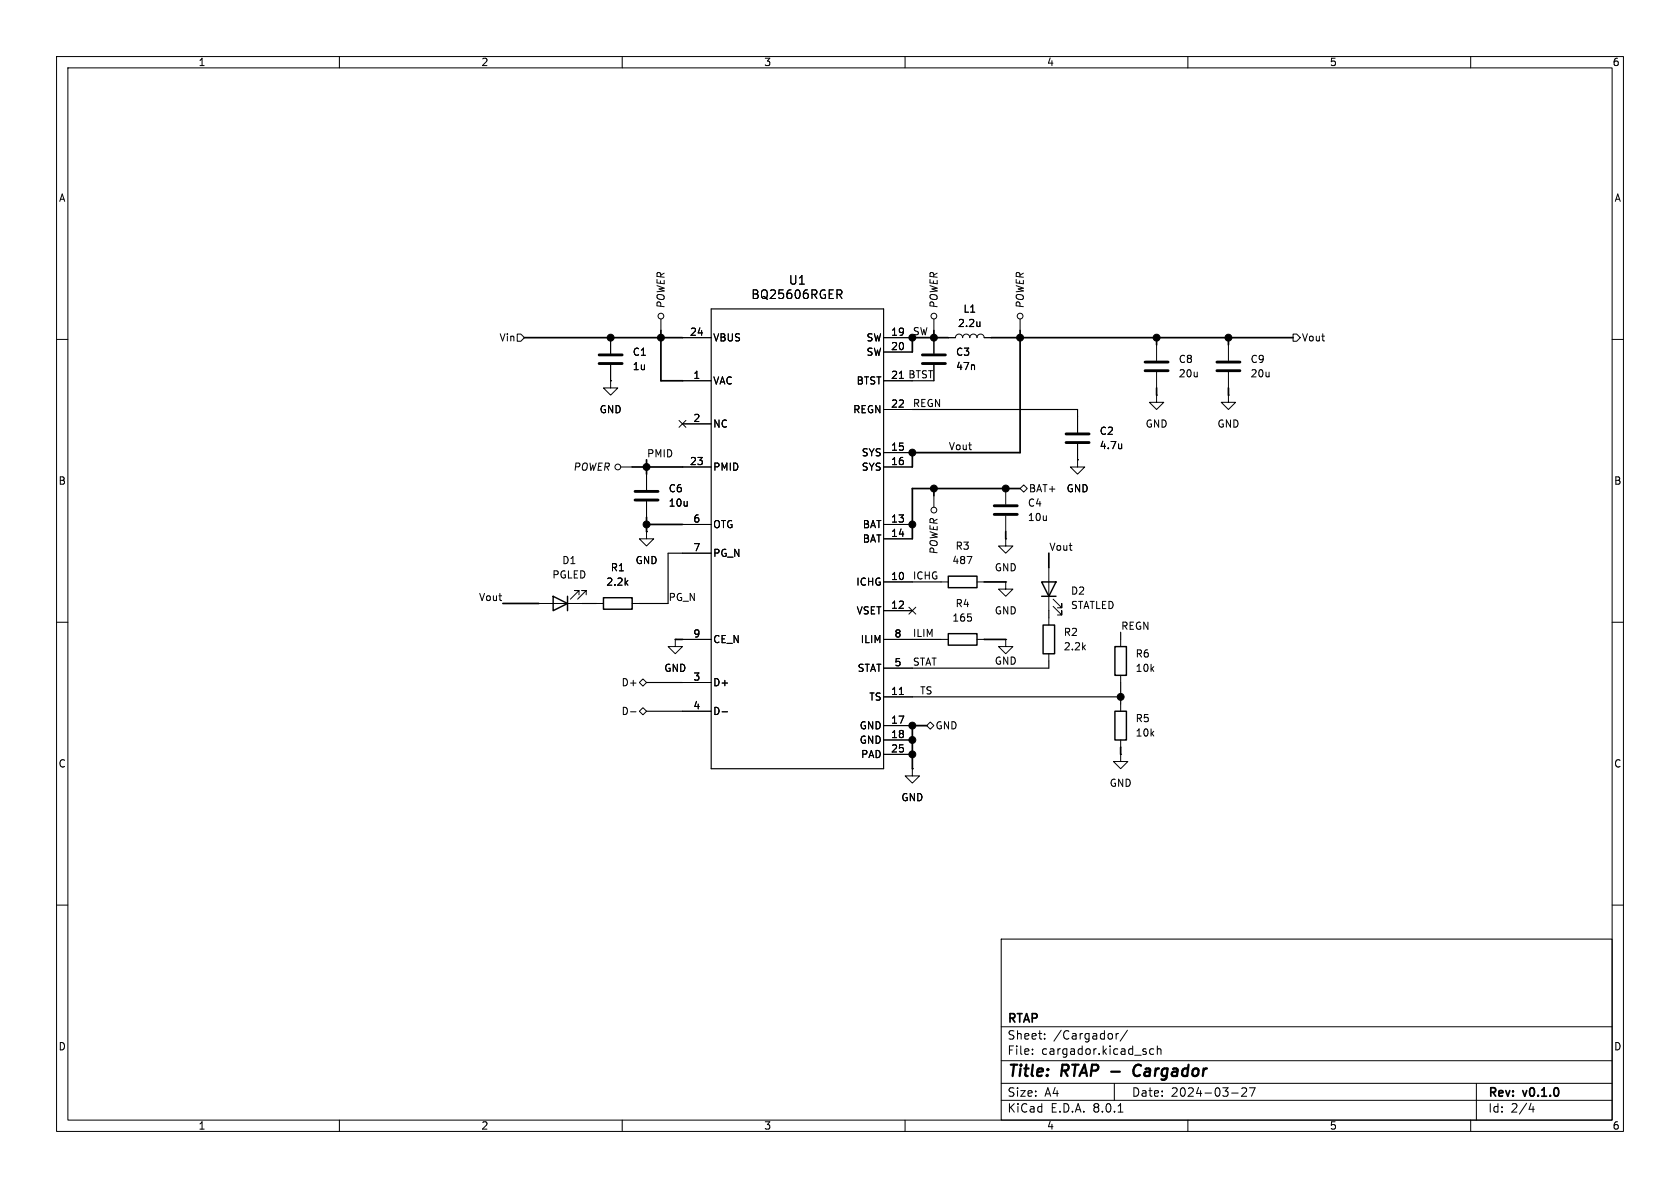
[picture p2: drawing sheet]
<svg xmlns="http://www.w3.org/2000/svg" width="297mm" height="210mm" viewBox="0 0 297 210" stroke-linecap="round" stroke-linejoin="round" font-family="sans-serif">
<g fill="none" stroke="#000" stroke-width=".18">
<path d="M10 10h277v190h-277zM12 12h273v186h-273zM60 10v2M110 10v2M160 10v2M210 10v2M260 10v2M10 60h2M91.4 59.1h.7l.6 .6-.6 .6h-.7zM107.9 59.7v2.8M116.8 56.4v2M120.6 59.7h5.1"/>
<path d="M148 51.2h.6l.2 .3-.1 .5h-.7M148.3 52l.5 .8M156.2 59.7h5.1M165.1 56.4v2M165.1 59.7v2.8M167.6 59.7h1.3a.64 .64 0 0 1 .6-.6 .64 .64 0 0 1 .7 .6 .64 .64 0 0 1 .6-.6 .64 .64 0 0 1 .6 .6 .64 .64 0 0 1 .7-.6 .64 .64 0 0 1 .6 .6 .64 .64 0 0 1 .7-.6 .64 .64 0 0 1 .6 .6h1.3M173.2 56.9v.8M173.2 57.6v.1M180.3 56.4v2M228.6 59.1h.6l.7 .6-.7 .6h-.6zM285 60h2M107.9 67.3v1.3h1.3l-1.3 1.3-1.2-1.3h1.2"/>
<path d="M107.9 67.3h.1M107.9 64.5v2.8M120 74.3l1.3 1.2M120.6 67.3h5.1M120.6 74.9h5.1M121.3 74.3l-1.3 1.2M156.2 67.3h5.1M156.2 62.2h5.1M156.2 72.4h5.1M165.1 64.5v2.8M190.5 73.7v2.8M190.5 78.5v2.8"/>
<path d="M198.3 78.5v.8M198.3 79.2l-.1 .1M204.5 69.9v1.2h1.2l-1.2 1.3-1.3-1.3h1.3M204.5 69.9h.1M204.5 61v2.8M204.5 65.8v2.8M217.2 69.9v1.2h1.2l-1.2 1.3-1.3-1.3h1.3M217.2 69.9h.1M217.2 61v2.8M217.2 65.8v2.8M109.7 82.6h2.1M114.3 94v1.3h1.3l-1.3 1.2-1.3-1.2h1.3"/>
<path d="M114.3 94h.1M114.3 83.8v2.8M114.3 88.6v2.8M120.6 92.7h5.1M120.6 82.6h5.1M120.6 97.8h5.1M156.2 92.7h5.1M156.2 95.3h5.1M156.2 80h5.1M156.2 82.6h5.1M165.1 87.6v2.1M171 98.4h.8l-.5 1.2"/>
<path d="M177.8 95.3v1.2h1.3l-1.3 1.3-1.3-1.3h1.3M177.8 95.3h.1M177.8 86.4v2.8M177.8 91.2v2.8M180.3 86.4l.7-.7 .6 .7-.6 .6zM190.5 81.3v1.3h1.3l-1.3 1.2-1.3-1.2h1.3M190.5 81.3h.1M10 110h2M95.2 106.7h7.7M102.4 105.2v-.8h-.8h.8l-1.6 1.5M103.6 105.2v-.8h-.7h.7l-1.5 1.5M105.4 106.7h1.3"/>
<path d="M111.8 106.7h1.2M119.4 113v1.3h1.2l-1.2 1.3-1.3-1.3h1.3M119.4 113h.1M120.6 113h5.1M156.2 102.9h5.1M156.2 108h5.1M156.2 118.1h5.1M156.2 113h5.1M160.7 107.3l1.2 1.3M161.9 107.3l-1.2 1.3M166.4 102.9h1.2M166.4 113h1.2"/>
<path d="M172.7 102.9h1.3M172.7 113h1.3M177.8 102.9v1.2h1.3l-1.3 1.3-1.3-1.3h1.3M177.8 102.9h.1M177.8 113v1.3h1.3l-1.3 1.3-1.3-1.3h1.3M177.8 113h.1M185.4 100.3v7.7M185.4 109.2v1.3M185.4 115.6v1.2M186.2 107.2l1.5 1.5v-.7v.7h-.8M186.2 105.9l1.5 1.5v-.7v.7h-.8M198.1 113v1.3"/>
<path d="M198.1 119.4v1.3M285 110h2M111.5 125.8h.9M113 125.7l.7-.6 .6 .6-.6 .7zM113 120.7l.7-.7 .6 .7-.6 .6zM120.6 120.7h5.1M120.6 125.7h5.1M127.7 125.8h.9M156.2 123.2h5.1M156.2 128.3h5.1M156.2 130.8h5.1M156.2 133.4h5.1"/>
<path d="M159 122.8h.7M161.3 135.9v1.3h1.3l-1.3 1.2-1.3-1.2h1.3M161.3 135.9h.1M164.5 127.6l.6 .7-.6 .6-.7-.6zM198.1 133.4v1.2h1.3l-1.3 1.3-1.3-1.3h1.3M198.1 133.4h.1M198.1 124.5v1.2M198.1 130.8v1.3M10 160h2M285 160h2M177 166h108v32h-108zM60 198v2"/>
<path d="M110 198v2M160 198v2M177 194.5h108M177 191.5h108M177 187.5h108M177 181.5h108M182.5 186.3v.1M182.5 185.5v.1M184.7 183.6v.1M184.7 182.8v.1M197 191.5v3M197.3 182.7v1"/>
<path d="M197.7 196.6h.8M197.7 182.7l-.2 .1-.2 .2M199.3 182.1l-1.3 2M204 185.5l-.5-.1-.3 .3v.4l.2 .2h.6M204.6 185.5l.2-.1 .4 .1v.9M204.6 184.9v1.5M210 198v2M217.7 193.2h1.2M219.5 192.4l.6-.1 .2 .1 .1 .3-.9 1.1h.9M220.9 192.3h1l-.7 1.5M260 198v2M261 191.5v6.5"/>
<path d="M270.7 195l-.4 1.1h.9M271 195.6v1"/>
<circle cx="116.8" cy="55.9" r=".51"/>
<circle cx="165.1" cy="55.9" r=".51"/>
<circle cx="180.3" cy="55.9" r=".51"/>
<circle cx="109.2" cy="82.6" r=".51"/>
<circle cx="165.1" cy="90.2" r=".51"/>
</g>
<path d="M201.4 188.2a1.13 1.13 0 0 0-1 .7 1.13 1.13 0 0 0 .2 1.2l.3 .1 .5-.1" fill="none" stroke="#000" stroke-width=".4"/>
<path d="M97.8 105.4l2.5 1.3-2.5 1.3zM100.3 105.4v2.6M106.7 105.7h5.1v2h-5.1zM167.6 101.9h5.1v2h-5.1zM167.6 112h5.1v2h-5.1zM184.1 102.9h2.6l-1.3 2.5zM184.1 105.4h2.6M184.4 110.5h2v5.1h-2zM197.1 114.3h2v5.1h-2zM197.1 125.7h2v5.1h-2z" fill="none" stroke="#000" stroke-width=".25"/>
<g fill="none" stroke="#000" stroke-width=".51">
<path d="M105.9 64.3h4.1M105.9 62.7h4.1M163.1 64.3h4M163.1 62.7h4M188.5 76.7h4M188.5 78.2h4M202.4 64h4.1M202.4 65.5h4.1M215.1 64h4.1M215.1 65.5h4.1M112.3 88.4h4M112.3 86.9h4"/>
<path d="M175.8 89.4h4M175.8 90.9h4"/>
</g>
<g fill="none" stroke="#000" stroke-width=".2">
<path d="M125.7 54.6h30.5v81.3h-30.5zM161.3 72.4h29.2v1.3M161.3 67.3h3.8M120.6 97.8h-2.5v8.9h-5.1M102.9 106.7h2.5M161.3 102.9h5.1M161.3 113h5.1M185.4 116.8v1.3h-24.1M185.4 108v1.2M198.1 111.8v1.2M114.3 120.7h6.3M114.3 125.7h6.3"/>
<path d="M161.3 123.2h36.8M198.1 120.7v3.8"/>
</g>
<g fill="none" stroke="#000" stroke-width=".3">
<path d="M92.7 59.7h27.9M116.8 58.4v8.9h3.8M165.1 58.4v1.3M167.6 59.7h-6.3v2.5M175.3 59.7h53.3M180.3 58.4v21.6h-19v2.6M204.5 59.7v1.3M217.2 59.7v1.3M204.5 68.6v1.3M217.2 68.6v1.3M111.8 82.6h8.8M114.3 81.3v2.5"/>
<path d="M114.3 91.4v2.6M114.3 92.7h6.3M165.1 86.4v1.2M177.8 94v1.3M180.3 86.4h-19v8.9M185.4 97.8v2.5M88.9 106.7h6.3M119.4 113h1.2M174 113h3.8M174 102.9h3.8M163.8 128.3h-2.5v7.6M198.1 132.1v1.3"/>
</g>
<g fill="#000" stroke="#000" stroke-width=".18">
<circle cx="107.9" cy="59.7" r=".61"/>
<circle cx="116.8" cy="59.7" r=".61"/>
<circle cx="161.3" cy="59.7" r=".61"/>
<circle cx="165.1" cy="59.7" r=".61"/>
<circle cx="180.3" cy="59.7" r=".61"/>
<circle cx="204.5" cy="59.7" r=".61"/>
<circle cx="217.2" cy="59.7" r=".61"/>
<circle cx="114.3" cy="82.5" r=".61"/>
<circle cx="114.3" cy="92.7" r=".61"/>
<circle cx="161.3" cy="92.7" r=".61"/>
<circle cx="161.3" cy="80" r=".61"/>
<circle cx="165.1" cy="86.4" r=".61"/>
<circle cx="177.8" cy="86.4" r=".61"/>
<circle cx="161.3" cy="130.8" r=".61"/>
<circle cx="161.3" cy="133.3" r=".61"/>
<circle cx="161.3" cy="128.3" r=".61"/>
<circle cx="198.1" cy="123.2" r=".61"/>
</g>
<g font-size="2.8">
<text x="178" y="190.9">Title:</text>
<text x="187.7" y="190.9">RTAP -</text>
<text x="202" y="190.9">Cargador</text>
</g>
<g font-size="2.1">
<text x="132.7" y="53.1">BQ25606RGER</text>
<text x="139.4" y="50.5">U1</text>
<text x="178" y="184">Sheet:</text>
<text x="178" y="181.2">RTAP</text>
<text x="186.2" y="184">/Cargador/</text>
<text x="178" y="186.7">File:</text>
<text x="184.1" y="186.7">cargador.kicad_sch</text>
<text x="178" y="196.9">KiCad</text>
<text x="178" y="194.1">Size:</text>
<text x="184.7" y="194.1">A4</text>
<text x="185.7" y="196.9">E.D.A.</text>
<text x="193.3" y="196.9">8.0.1</text>
<text x="200" y="194.1">Date:</text>
<text x="207" y="194.1">2024-03-27</text>
<text x="263" y="194.3">Rev:</text>
<text x="263" y="196.9">Id:</text>
<text x="267.1" y="196.9">2/4</text>
<text x="269.4" y="194.3">v0.1.0</text>
</g>
<g font-size="1.8">
<text x="35" y="11.9">1</text>
<text x="85" y="11.9">2</text>
<text x="135" y="11.9">3</text>
<text x="185" y="11.9">4</text>
<text x="235" y="11.9">5</text>
<text x="285" y="11.9">6</text>
<text x="10.3" y="35.9">A</text>
<text x="285.3" y="35.9">A</text>
<text x="117.7" y="54.6" transform="rotate(-90 117.7 54.6)">POWER</text>
<text x="121.9" y="59.4">24</text>
<text x="157.4" y="59.4">19</text>
<text x="161.3" y="59.3">SW</text>
<text x="166" y="54.6" transform="rotate(-90 166 54.6)">POWER</text>
<text x="169.3" y="58">2.2u</text>
<text x="170.2" y="55.5">L1</text>
<text x="181.2" y="54.6" transform="rotate(-90 181.2 54.6)">POWER</text>
<text x="88.2" y="60.6">Vin</text>
<text x="111.8" y="63.1">C1</text>
<text x="111.8" y="65.6">1u</text>
<text x="126" y="60.6">VBUS</text>
<text x="153.1" y="60.6">SW</text>
<text x="153.1" y="63.1">SW</text>
<text x="157.4" y="62">20</text>
<text x="168.9" y="63.1">C3</text>
<text x="168.9" y="65.6">47n</text>
<text x="208.3" y="64.4">C8</text>
<text x="221" y="64.4">C9</text>
<text x="230.1" y="60.6">Vout</text>
<text x="122.5" y="67.1">1</text>
<text x="126" y="68.2">VAC</text>
<text x="151.3" y="68.2">BTST</text>
<text x="157.4" y="67.1">21 BTST</text>
<text x="157.4" y="67.1">21</text>
<text x="208.3" y="66.9">20u</text>
<text x="221" y="66.9">20u</text>
<text x="105.9" y="73.3">GND</text>
<text x="122.5" y="74.7">2</text>
<text x="126" y="75.8">NC</text>
<text x="150.7" y="73.3">REGN</text>
<text x="157.4" y="72.1">22</text>
<text x="161.3" y="72">REGN</text>
<text x="194.3" y="77.1">C2</text>
<text x="202.4" y="75.8">GND</text>
<text x="215.1" y="75.8">GND</text>
<text x="101.3" y="83.4">POWER</text>
<text x="114.3" y="80.9">PMID</text>
<text x="121.9" y="82.3">23</text>
<text x="126" y="83.4">PMID</text>
<text x="152.2" y="80.9">SYS</text>
<text x="152.2" y="83.4">SYS</text>
<text x="157.4" y="79.8">15</text>
<text x="157.4" y="82.3">16</text>
<text x="167.6" y="79.7">Vout</text>
<text x="194.3" y="79.6">4.7u</text>
<text x="10.3" y="85.9">B</text>
<text x="118.1" y="87.2">C6</text>
<text x="118.1" y="89.8">10u</text>
<text x="181.6" y="89.8">C4</text>
<text x="181.8" y="87.2">BAT+</text>
<text x="188.5" y="87.2">GND</text>
<text x="285.3" y="85.9">B</text>
<text x="122.5" y="92.5">6</text>
<text x="126" y="93.6">OTG</text>
<text x="152.4" y="93.6">BAT</text>
<text x="157.4" y="92.5">13</text>
<text x="157.4" y="95">14</text>
<text x="181.6" y="92.3">10u</text>
<text x="99.3" y="99.9">D1</text>
<text x="107.9" y="101.2">R1</text>
<text x="112.3" y="99.9">GND</text>
<text x="122.5" y="97.5">7</text>
<text x="126" y="98.7">PG_N</text>
<text x="152.4" y="96.1">BAT</text>
<text x="166" y="98.1" transform="rotate(-90 166 98.1)">POWER</text>
<text x="168.3" y="99.9">487</text>
<text x="168.8" y="97.4">R3</text>
<text x="175.8" y="101.2">GND</text>
<text x="185.4" y="97.4">Vout</text>
<text x="84.6" y="106.3">Vout</text>
<text x="97.6" y="102.5">PGLED</text>
<text x="107.1" y="103.7">2.2k</text>
<text x="118.1" y="106.3">PG_N</text>
<text x="151.3" y="103.7">ICHG</text>
<text x="157.4" y="102.6">10</text>
<text x="157.4" y="107.7">12</text>
<text x="161.3" y="102.5">ICHG</text>
<text x="168.8" y="107.5">R4</text>
<text x="189.2" y="105.3">D2</text>
<text x="189.2" y="107.9">STATLED</text>
<text x="122.5" y="112.8">9</text>
<text x="126" y="113.9">CE_N</text>
<text x="151.3" y="108.8">VSET</text>
<text x="152.1" y="113.9">ILIM</text>
<text x="158" y="112.8">8</text>
<text x="161.3" y="112.7">ILIM</text>
<text x="168.3" y="110.1">165</text>
<text x="175.8" y="108.8">GND</text>
<text x="188" y="112.6">R2</text>
<text x="198.1" y="111.4">REGN</text>
<text x="117.3" y="119">GND</text>
<text x="151.5" y="119">STAT</text>
<text x="158" y="117.9">5</text>
<text x="161.3" y="117.8">STAT</text>
<text x="175.8" y="117.7">GND</text>
<text x="188" y="115.2">2.2k</text>
<text x="200.7" y="116.4">R6</text>
<text x="200.7" y="119">10k</text>
<text x="109.8" y="121.5">D+</text>
<text x="122.5" y="120.4">3</text>
<text x="122.5" y="125.5">4</text>
<text x="126" y="121.5">D+</text>
<text x="153.6" y="124.1">TS</text>
<text x="157.4" y="122.9">11</text>
<text x="162.6" y="122.8">TS</text>
<text x="109.8" y="126.6">D-</text>
<text x="126" y="126.6">D-</text>
<text x="151.9" y="129.1">GND</text>
<text x="151.9" y="131.7">GND</text>
<text x="157.4" y="128">17</text>
<text x="157.4" y="130.6">18</text>
<text x="165.3" y="129.1">GND</text>
<text x="200.7" y="127.9">R5</text>
<text x="200.7" y="130.4">10k</text>
<text x="10.3" y="135.9">C</text>
<text x="152.1" y="134.2">PAD</text>
<text x="157.4" y="133.1">25</text>
<text x="285.3" y="135.9">C</text>
<text x="159.3" y="141.8">GND</text>
<text x="196.1" y="139.3">GND</text>
<text x="10.3" y="185.9">D</text>
<text x="285.3" y="185.9">D</text>
<text x="35" y="199.9">1</text>
<text x="85" y="199.9">2</text>
<text x="135" y="199.9">3</text>
<text x="185" y="199.9">4</text>
<text x="235" y="199.9">5</text>
<text x="285" y="199.9">6</text>
</g>
</svg>
